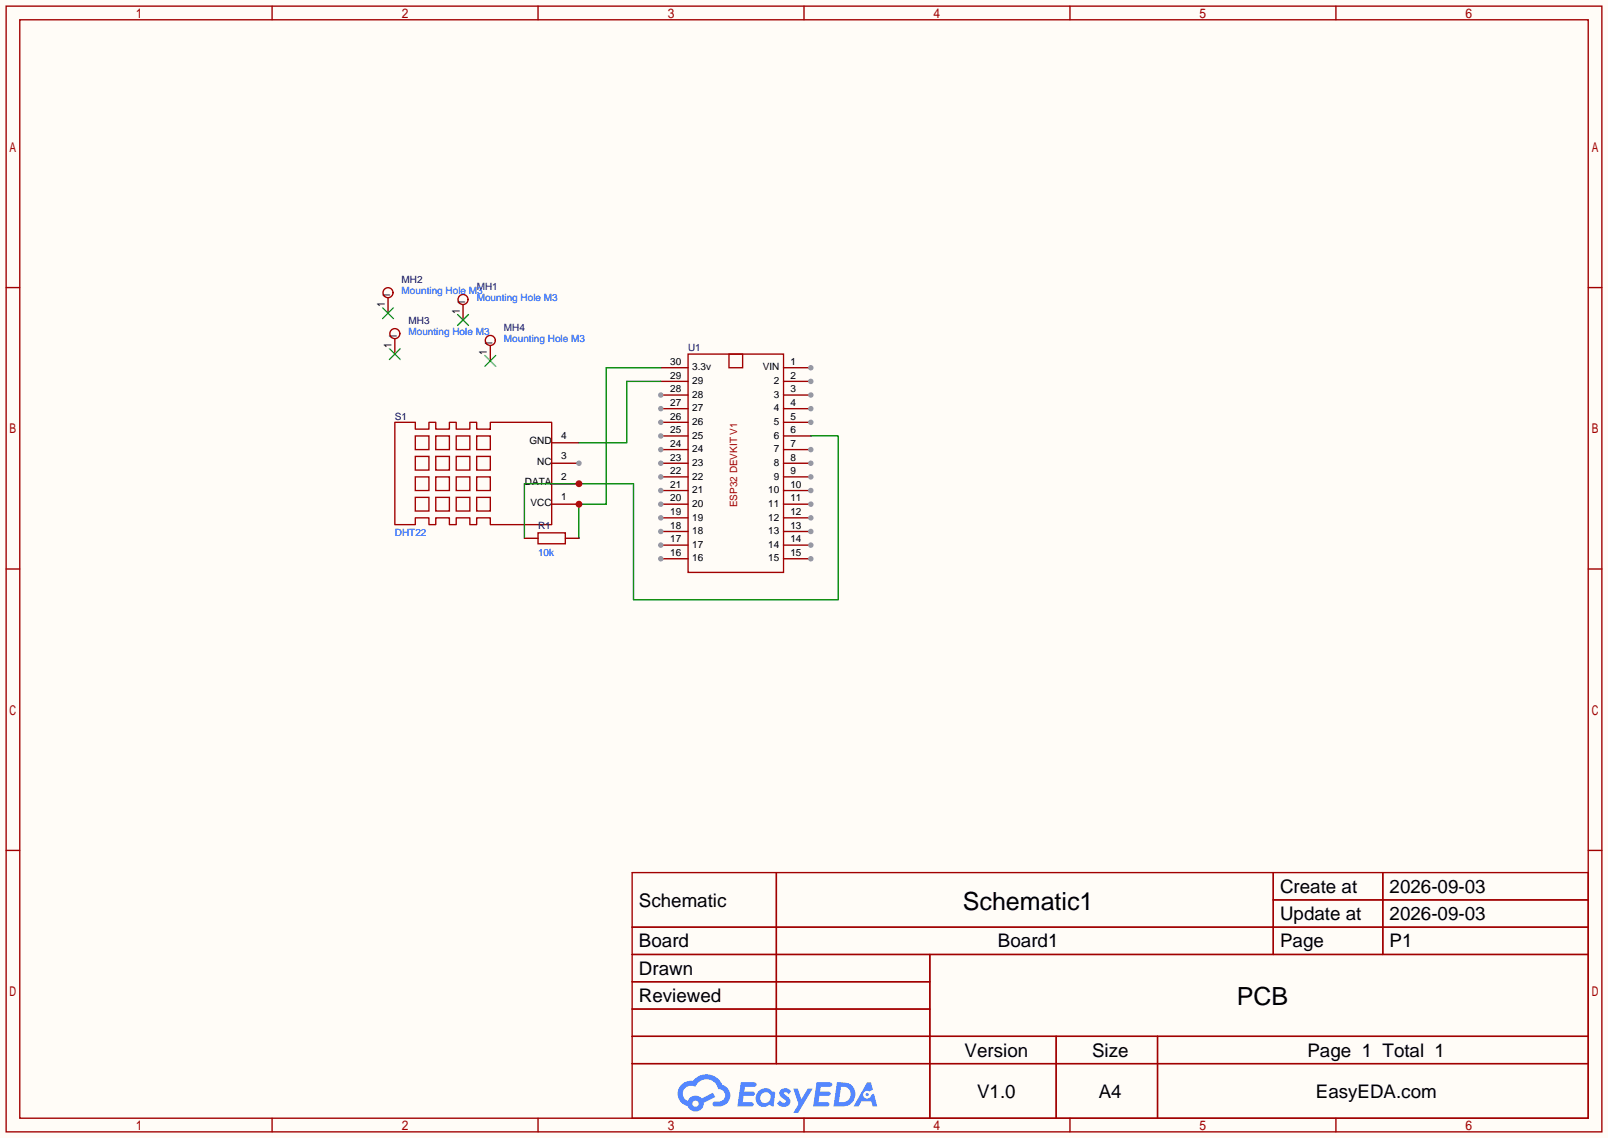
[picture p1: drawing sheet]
<svg xmlns="http://www.w3.org/2000/svg" width="299mm" height="212mm" viewBox="0 0 299 212" stroke-linecap="round" stroke-linejoin="round" font-family="sans-serif">
<path d="M0 0h299.5v211.8h-299.5z" fill="#fffcf7"/>
<g fill="none" stroke="#a10000" stroke-width=".25">
<path d="M1.1 1.1h297.2v209.6h-297.2zM3.7 3.7h292.1v204.5h-292.1zM50.7 1.1v2.6M100.2 1.1v2.6M149.7 1.1v2.6M199.3 1.1v2.6M248.8 1.1v2.6M1.1 53.5h2.6M295.8 53.5h2.5M1.1 105.9h2.6M295.8 105.9h2.5M1.1 158.3h2.6"/>
<path d="M295.8 158.3h2.5M117.7 162.4h178.1v45.8h-178.1zM117.7 172.6h178.1M117.7 177.7h178.1M144.6 162.4v35.6M173.2 177.7v30.5M237.1 162.4v15.3M237.1 167.5h58.7M257.5 162.4v15.3M117.7 182.8h55.5M117.7 192.9h178.1M117.7 187.8h55.5"/>
<path d="M117.7 198h178.1M196.7 192.9v15.3M215.6 192.9v15.3M50.7 208.2v2.5M100.2 208.2v2.5M149.7 208.2v2.5M199.3 208.2v2.5M248.8 208.2v2.5"/>
</g>
<g fill="#5487ff">
<path d="M145.5 202.8a1.3 1.3 0 0 1 1.8 .3l-.4 .6a.54 .54 0 0 0-.9-.2l.1 .2a1.58 1.58 0 0 1 1.1 1.6 1.43 1.43 0 0 1-2.5 .1l.5-.6a.64 .64 0 0 0 .5 .5 .64 .64 0 0 0 .7-.3l-.2-.2a1.6 1.6 0 0 1-1-1.6z"/>
<path d="M147.7 202.7h.9l.7 1.9 1.1-1.9h.9l-2.7 4.5h-.9l1-1.7z"/>
<path d="M138 201.5h1.6a1.31 1.31 0 0 1 1.2 .2 .4 .4 0 0 1-.3 .6h-1.8l-.1 .9h1.6a.4 .4 0 0 1 .4 .4 .4 .4 0 0 1-.4 .4h-1.7l-.2 1.2h.8a1.23 1.23 0 0 1 1.2 .2 .39 .39 0 0 1-.3 .6h-2.7z"/>
<path d="M152.1 201.5h1.6a1.32 1.32 0 0 1 1.3 .2 .39 .39 0 0 1-.4 .6h-1.7l-.2 .9h1.7a.4 .4 0 0 1 .3 .4 .4 .4 0 0 1-.4 .4h-1.7l-.2 1.2h.8a1.23 1.23 0 0 1 1.2 .2 .39 .39 0 0 1-.3 .6h-2.7z"/>
<path d="M161.5 201.5h.7l.4 1.3-.7 .4a.75 .75 0 0 0-1.1 .3 .75 .75 0 0 0 .5 1 .75 .75 0 0 0 .9-.6l.6-.3 .6 2.4h-.9l-.2-1h-1.9l-.5 1h-.9z"/>
<path d="M155.9 201.5l-.7 4.5h1.5a2.27 2.27 0 0 0 2.6-2.3 2.27 2.27 0 0 0-2.7-2.2zM156.6 202.3a1.5 1.5 0 0 1 1.8 1.5 1.5 1.5 0 0 1-1.9 1.4h-.3z"/>
<path d="M141.3 203.1a1.62 1.62 0 0 0-.4 2.1 1.62 1.62 0 0 0 2 .7l.4-.3 .3 .3 .5 .1 .3-2.5-.2-.3h-.4a1.58 1.58 0 0 0-2.5-.1zM141.9 203.6a.99 .99 0 0 1 1.6 .3 .99 .99 0 0 1-.9 1.4 .94 .94 0 0 1-1-.5 .94 .94 0 0 1 .3-1.2z"/>
<path d="M126.9 201.9a2.37 2.37 0 0 0 1.2 4 1.54 1.54 0 0 0 1.7 1 1.54 1.54 0 0 0 1.3-1.6l2.1-1.1-.5-.8-2 1.1a1.57 1.57 0 0 0-2.6 .4 1.5 1.5 0 0 1-.8-2.1 1.5 1.5 0 0 1 2.2-.5 2.23 2.23 0 0 1 2.3-1.4 2.23 2.23 0 0 1 2 1.8 1.16 1.16 0 0 1 1.2 1.1 1.16 1.16 0 0 1-1 1.3h-.7a.47 .47 0 0 0-.6 .3 .47 .47 0 0 0 .4 .6 2.19 2.19 0 0 0 2.4-.8 2.19 2.19 0 0 0 .1-2.5l-1.1-.8a3.2 3.2 0 0 0-5.4-.7l-1.2 .1zM129 205.4a.58 .58 0 0 1 1.1 0 .58 .58 0 0 1-1.1 0z"/>
<circle cx="161.5" cy="203.8" r=".28"/>
</g>
<path d="M145.9 68.5h5.1" fill="none" stroke="#870000" stroke-width=".25"/>
<circle cx="151" cy="68.5" r=".51" fill="#999"/>
<path d="M145.9 71h5.1" fill="none" stroke="#870000" stroke-width=".25"/>
<circle cx="151" cy="71" r=".51" fill="#999"/>
<path d="M145.9 73.5h5.1" fill="none" stroke="#870000" stroke-width=".25"/>
<circle cx="151" cy="73.5" r=".51" fill="#999"/>
<path d="M145.9 76.1h5.1" fill="none" stroke="#870000" stroke-width=".25"/>
<circle cx="151" cy="76.1" r=".51" fill="#999"/>
<path d="M145.9 78.6h5.1" fill="none" stroke="#870000" stroke-width=".25"/>
<circle cx="151" cy="78.6" r=".51" fill="#999"/>
<path d="M145.9 81.2h5.1M145.9 83.7h5.1" fill="none" stroke="#870000" stroke-width=".25"/>
<circle cx="151" cy="83.7" r=".51" fill="#999"/>
<path d="M145.9 86.2h5.1" fill="none" stroke="#870000" stroke-width=".25"/>
<circle cx="151" cy="86.2" r=".51" fill="#999"/>
<path d="M145.9 88.8h5.1" fill="none" stroke="#870000" stroke-width=".25"/>
<circle cx="151" cy="88.8" r=".51" fill="#999"/>
<path d="M145.9 91.3h5.1" fill="none" stroke="#870000" stroke-width=".25"/>
<circle cx="151" cy="91.3" r=".51" fill="#999"/>
<path d="M145.9 93.9h5.1" fill="none" stroke="#870000" stroke-width=".25"/>
<circle cx="151" cy="93.9" r=".51" fill="#999"/>
<path d="M145.9 96.4h5.1" fill="none" stroke="#870000" stroke-width=".25"/>
<circle cx="151" cy="96.4" r=".51" fill="#999"/>
<path d="M145.9 98.9h5.1" fill="none" stroke="#870000" stroke-width=".25"/>
<circle cx="151" cy="98.9" r=".51" fill="#999"/>
<path d="M145.9 101.5h5.1" fill="none" stroke="#870000" stroke-width=".25"/>
<circle cx="151" cy="101.5" r=".51" fill="#999"/>
<path d="M145.9 104h5.1" fill="none" stroke="#870000" stroke-width=".25"/>
<circle cx="151" cy="104" r=".51" fill="#999"/>
<path d="M123.1 104h5" fill="none" stroke="#870000" stroke-width=".25"/>
<circle cx="123.1" cy="104" r=".51" fill="#999"/>
<path d="M123.1 101.5h5" fill="none" stroke="#870000" stroke-width=".25"/>
<circle cx="123.1" cy="101.5" r=".51" fill="#999"/>
<path d="M123.1 98.9h5" fill="none" stroke="#870000" stroke-width=".25"/>
<circle cx="123.1" cy="98.9" r=".51" fill="#999"/>
<path d="M123.1 96.4h5" fill="none" stroke="#870000" stroke-width=".25"/>
<circle cx="123.1" cy="96.4" r=".51" fill="#999"/>
<path d="M123.1 93.9h5" fill="none" stroke="#870000" stroke-width=".25"/>
<circle cx="123.1" cy="93.9" r=".51" fill="#999"/>
<path d="M123.1 91.3h5" fill="none" stroke="#870000" stroke-width=".25"/>
<circle cx="123.1" cy="91.3" r=".51" fill="#999"/>
<path d="M123.1 88.8h5" fill="none" stroke="#870000" stroke-width=".25"/>
<circle cx="123.1" cy="88.8" r=".51" fill="#999"/>
<path d="M123.1 86.2h5" fill="none" stroke="#870000" stroke-width=".25"/>
<circle cx="123.1" cy="86.2" r=".51" fill="#999"/>
<path d="M123.1 83.7h5" fill="none" stroke="#870000" stroke-width=".25"/>
<circle cx="123.1" cy="83.7" r=".51" fill="#999"/>
<path d="M123.1 81.2h5" fill="none" stroke="#870000" stroke-width=".25"/>
<circle cx="123.1" cy="81.2" r=".51" fill="#999"/>
<path d="M123.1 78.6h5" fill="none" stroke="#870000" stroke-width=".25"/>
<circle cx="123.1" cy="78.6" r=".51" fill="#999"/>
<path d="M123.1 76.1h5" fill="none" stroke="#870000" stroke-width=".25"/>
<circle cx="123.1" cy="76.1" r=".51" fill="#999"/>
<path d="M123.1 73.5h5" fill="none" stroke="#870000" stroke-width=".25"/>
<circle cx="123.1" cy="73.5" r=".51" fill="#999"/>
<path d="M123.1 71h5M123.1 68.5h5M102.7 93.9h5.1M102.7 90h5.1M102.7 86.2h5.1" fill="none" stroke="#870000" stroke-width=".25"/>
<g fill="none" stroke="#a10000" stroke-width=".25">
<path d="M73.5 78.6h3.8v1.3h2.6v-1.3h1.3v1.3h2.5v-1.3h1.3v1.3h2.5v-1.3h1.3v1.3h2.5v-1.3h11.4v19.1h-11.4v-1.3h-2.5v1.3h-1.3v-1.3h-2.5v1.3h-1.3v-1.3h-2.5v1.3h-1.3v-1.3h-2.6v1.3h-3.8zM128.1 65.9h17.8v40.7h-17.8zM135.8 65.9h2.5v2.6h-2.5zM77.3 92.6h2.6v2.5h-2.6zM77.3 88.8h2.6v2.5h-2.6zM77.3 85h2.6v2.5h-2.6zM77.3 81.2h2.6v2.5h-2.6zM81.2 92.6h2.5v2.5h-2.5zM81.2 88.8h2.5v2.5h-2.5zM81.2 85h2.5v2.5h-2.5zM81.2 81.2h2.5v2.5h-2.5zM85 92.6h2.5v2.5h-2.5z"/>
<path d="M85 88.8h2.5v2.5h-2.5zM85 85h2.5v2.5h-2.5zM85 81.2h2.5v2.5h-2.5zM88.8 92.6h2.5v2.5h-2.5zM88.8 88.8h2.5v2.5h-2.5zM88.8 85h2.5v2.5h-2.5zM88.8 81.2h2.5v2.5h-2.5z"/>
</g>
<circle cx="107.8" cy="86.2" r=".51" fill="#999"/>
<path d="M102.7 82.4h5.1" fill="none" stroke="#870000" stroke-width=".25"/>
<path d="M123.1 71h-6.4v11.4h-8.9M123.1 68.5h-10.2v25.4h-5.1v6.3" fill="none" stroke="#008700" stroke-width=".25"/>
<circle cx="107.8" cy="93.9" r=".63" fill="#c00"/>
<path d="M151 81.2h5.1v30.4h-38.1v-21.6h-20.3v10.2" fill="none" stroke="#008700" stroke-width=".25"/>
<circle cx="107.8" cy="90" r=".63" fill="#c00"/>
<g fill="none" stroke="#a10000" stroke-width=".25">
<path d="M100.2 99.2h5.1v2h-5.1z"/>
<circle cx="72.3" cy="54.5" r=".93"/>
<circle cx="86.2" cy="55.8" r=".93"/>
<circle cx="73.5" cy="62.1" r=".93"/>
<circle cx="91.3" cy="63.4" r=".93"/>
</g>
<path d="M72.3 55.5v2.8M86.2 56.8v2.8M73.5 63.1v2.8M91.3 64.4v2.8M97.7 100.2h2.5M105.3 100.2h2.5" fill="none" stroke="#870000" stroke-width=".25"/>
<path d="M71.2 57.3l2.1 2M73.3 57.3l-2.1 2M85.2 58.5l2 2.1M87.2 58.5l-2 2.1M72.5 64.9l2 2M74.5 64.9l-2 2M90.3 66.2l2 2M92.3 66.2l-2 2" fill="none" stroke="#3c3" stroke-width=".25"/>
<g font-size="4.7">
<text x="179.3" y="169.3">Schematic1</text>
<text x="230.3" y="187.1">PCB</text>
</g>
<g font-size="3.5">
<text x="238.4" y="166.2">Create at</text>
<text x="258.8" y="166.2">2026-09-03</text>
<text x="119" y="168.8">Schematic</text>
<text x="238.4" y="171.3">Update at</text>
<text x="258.8" y="171.3">2026-09-03</text>
<text x="119" y="176.4">Board</text>
<text x="185.9" y="176.4">Board1</text>
<text x="238.4" y="176.4">Page</text>
<text x="258.8" y="176.4">P1</text>
<text x="119" y="181.5">Drawn</text>
<text x="119" y="186.5">Reviewed</text>
<text x="179.6" y="196.7">Version</text>
<text x="203.4" y="196.7">Size</text>
<text x="243.5" y="196.7">Page 1 Total 1</text>
<text x="182" y="204.3">V1.0</text>
<text x="204.6" y="204.3">A4</text>
<text x="245.1" y="204.3">EasyEDA.com</text>
</g>
<g font-size="1.9" fill="#000080">
<text x="74.8" y="52.7">MH2</text>
<text x="88.8" y="54">MH1</text>
<text x="76.1" y="60.3">MH3</text>
<text x="93.9" y="61.6">MH4</text>
<text x="128.1" y="65.4">U1</text>
<text x="73.5" y="78.1">S1</text>
<text x="100.2" y="98.4">R1</text>
</g>
<g font-size="1.9" fill="#00f">
<text x="74.8" y="54.7">Mounting Hole M3</text>
<text x="88.8" y="56">Mounting Hole M3</text>
<text x="76.1" y="62.4">Mounting Hole M3</text>
<text x="93.9" y="63.6">Mounting Hole M3</text>
<text x="73.5" y="99.7">DHT22</text>
<text x="100.2" y="103.5">10k</text>
</g>
<g font-size="1.9">
<text x="124.8" y="70.5">29</text>
<text x="124.8" y="67.9">30</text>
<text x="128.9" y="71.5">29</text>
<text x="128.9" y="69">3.3v</text>
<text x="142.1" y="69">VIN</text>
<text x="144.1" y="71.5">2</text>
<text x="147.2" y="67.9">1</text>
<text x="147.2" y="70.5">2</text>
<text x="124.8" y="75.6">27</text>
<text x="124.8" y="73">28</text>
<text x="128.9" y="76.6">27</text>
<text x="128.9" y="74">28</text>
<text x="144.1" y="74">3</text>
<text x="144.1" y="76.6">4</text>
<text x="147.2" y="73">3</text>
<text x="147.2" y="75.6">4</text>
<text x="98.6" y="82.7">GND</text>
<text x="104.5" y="81.7">4</text>
<text x="124.8" y="83.2">24</text>
<text x="124.8" y="80.6">25</text>
<text x="124.8" y="78.1">26</text>
<text x="128.9" y="81.7">25</text>
<text x="128.9" y="79.1">26</text>
<text x="144.1" y="79.1">5</text>
<text x="144.1" y="81.7">6</text>
<text x="147.2" y="78.1">5</text>
<text x="147.2" y="80.6">6</text>
<text x="147.2" y="83.2">7</text>
<text x="100" y="86.5">NC</text>
<text x="104.5" y="89.3">2</text>
<text x="104.5" y="85.5">3</text>
<text x="124.8" y="88.3">22</text>
<text x="124.8" y="85.7">23</text>
<text x="128.9" y="89.3">22</text>
<text x="128.9" y="86.7">23</text>
<text x="128.9" y="84.2">24</text>
<text x="144.1" y="84.2">7</text>
<text x="144.1" y="86.7">8</text>
<text x="144.1" y="89.3">9</text>
<text x="147.2" y="85.7">8</text>
<text x="147.2" y="88.3">9</text>
<text x="97.8" y="90.3">DATA</text>
<text x="98.8" y="94.1">VCC</text>
<text x="104.5" y="93.1">1</text>
<text x="124.8" y="95.9">19</text>
<text x="124.8" y="93.3">20</text>
<text x="124.8" y="90.8">21</text>
<text x="128.9" y="94.4">20</text>
<text x="128.9" y="91.8">21</text>
<text x="143.1" y="91.8">10</text>
<text x="143.1" y="94.4">11</text>
<text x="147.2" y="90.8">10</text>
<text x="147.2" y="93.3">11</text>
<text x="147.2" y="95.9">12</text>
<text x="124.8" y="101">17</text>
<text x="124.8" y="98.4">18</text>
<text x="128.9" y="102">17</text>
<text x="128.9" y="99.4">18</text>
<text x="128.9" y="96.9">19</text>
<text x="143.1" y="96.9">12</text>
<text x="143.1" y="99.4">13</text>
<text x="143.1" y="102">14</text>
<text x="147.2" y="98.4">13</text>
<text x="147.2" y="101">14</text>
<text x="124.8" y="103.5">16</text>
<text x="128.9" y="104.5">16</text>
<text x="143.1" y="104.5">15</text>
<text x="147.2" y="103.5">15</text>
</g>
<text font-size="1.9" fill="#a00000" x="137.3" y="94.5" transform="rotate(-90 137.3 94.5)">ESP32 DEVKIT V1</text>
</svg>
